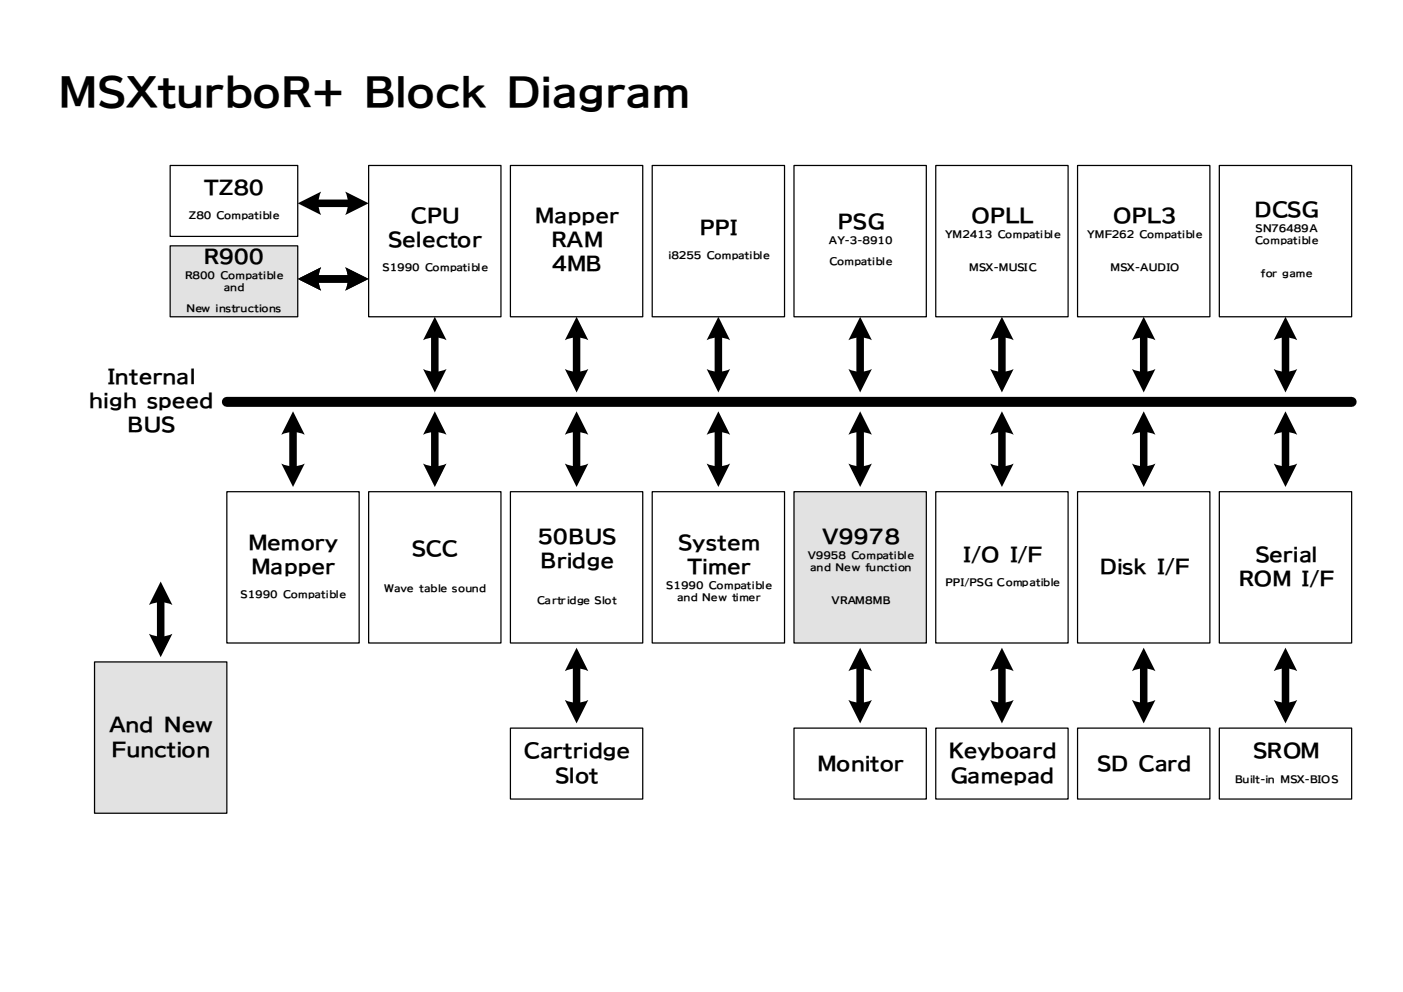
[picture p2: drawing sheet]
<svg xmlns="http://www.w3.org/2000/svg" width="297mm" height="210mm" viewBox="0 0 297 210" stroke-linecap="round" stroke-linejoin="round" font-family="sans-serif">
<path d="M36 35h27v15h-27z" fill="none" stroke="#000" stroke-width=".26"/>
<path d="M36 52h27v15h-27z" fill-rule="evenodd" fill="#f2dcda"/>
<path d="M36 52h27v15h-27z" fill="none" stroke="#000" stroke-width=".26"/>
<path d="M78 35h28v32h-28z" fill-rule="evenodd" fill="#fff"/>
<path d="M78 35h28v32h-28z" fill="none" stroke="#000" stroke-width=".26"/>
<path d="M66.7 59h7.5M66.7 43h7.5M92 70.7v8.6M122 70.7v8.6" fill="none" stroke="#000" stroke-width="1.6"/>
<g fill="#000">
<path d="M63 59l5-2.5a5.5 5.5 0 0 0 0 5z" fill-rule="evenodd"/>
<path d="M63 43l5-2.5a5.5 5.5 0 0 0 0 5z" fill-rule="evenodd"/>
<path d="M63 59l5-2.5a5.5 5.5 0 0 0 0 5z" fill-rule="evenodd"/>
<path d="M73 56.5l5 2.5-5 2.5a5.5 5.5 0 0 0 0-5z" fill-rule="evenodd"/>
<path d="M73 40.5l5 2.5-5 2.5a5.5 5.5 0 0 0 0-5z" fill-rule="evenodd"/>
<path d="M73 56.5l5 2.5-5 2.5a5.5 5.5 0 0 0 0-5z" fill-rule="evenodd"/>
<path d="M92 67l2.5 5a5.5 5.5 0 0 0-5 0z" fill-rule="evenodd"/>
<path d="M122 67l2.5 5a5.5 5.5 0 0 0-5 0z" fill-rule="evenodd"/>
<path d="M89.5 78a5.5 5.5 0 0 0 5 0l-2.5 5z" fill-rule="evenodd"/>
<path d="M119.5 78a5.5 5.5 0 0 0 5 0l-2.5 5z" fill-rule="evenodd"/>
</g>
<path d="M48 85h238" fill="none" stroke="#000" stroke-width="2.1"/>
<path d="M108 35h28v32h-28z" fill-rule="evenodd" fill="#fff"/>
<path d="M108 35h28v32h-28z" fill="none" stroke="#000" stroke-width=".26"/>
<path d="M152 70.7v8.6" fill="none" stroke="#000" stroke-width="1.6"/>
<g fill="#000">
<path d="M152 67l2.5 5a5.5 5.5 0 0 0-5 0z" fill-rule="evenodd"/>
<path d="M149.5 78a5.5 5.5 0 0 0 5 0l-2.5 5z" fill-rule="evenodd"/>
</g>
<path d="M138 35h28v32h-28z" fill-rule="evenodd" fill="#fff"/>
<path d="M138 35h28v32h-28z" fill="none" stroke="#000" stroke-width=".26"/>
<path d="M182 70.7v8.6" fill="none" stroke="#000" stroke-width="1.6"/>
<g fill="#000">
<path d="M182 67l2.5 5a5.5 5.5 0 0 0-5 0z" fill-rule="evenodd"/>
<path d="M179.5 78a5.5 5.5 0 0 0 5 0l-2.5 5z" fill-rule="evenodd"/>
</g>
<path d="M168 35h28v32h-28z" fill-rule="evenodd" fill="#fff"/>
<path d="M168 35h28v32h-28z" fill="none" stroke="#000" stroke-width=".26"/>
<path d="M212 70.7v8.6" fill="none" stroke="#000" stroke-width="1.6"/>
<g fill="#000">
<path d="M212 67l2.5 5a5.5 5.5 0 0 0-5 0z" fill-rule="evenodd"/>
<path d="M209.5 78a5.5 5.5 0 0 0 5 0l-2.5 5z" fill-rule="evenodd"/>
</g>
<path d="M198 35h28v32h-28z" fill-rule="evenodd" fill="#fff"/>
<path d="M198 35h28v32h-28z" fill="none" stroke="#000" stroke-width=".26"/>
<path d="M242 70.7v8.6" fill="none" stroke="#000" stroke-width="1.6"/>
<g fill="#000">
<path d="M242 67l2.5 5a5.5 5.5 0 0 0-5 0z" fill-rule="evenodd"/>
<path d="M239.5 78a5.5 5.5 0 0 0 5 0l-2.5 5z" fill-rule="evenodd"/>
</g>
<path d="M228 35h28v32h-28z" fill-rule="evenodd" fill="#fff"/>
<path d="M228 35h28v32h-28z" fill="none" stroke="#000" stroke-width=".26"/>
<path d="M272 70.7v8.6" fill="none" stroke="#000" stroke-width="1.6"/>
<g fill="#000">
<path d="M272 67l2.5 5a5.5 5.5 0 0 0-5 0z" fill-rule="evenodd"/>
<path d="M269.5 78a5.5 5.5 0 0 0 5 0l-2.5 5z" fill-rule="evenodd"/>
</g>
<path d="M258 35h28v32h-28z" fill-rule="evenodd" fill="#fff"/>
<path d="M258 35h28v32h-28z" fill="none" stroke="#000" stroke-width=".26"/>
<path d="M182 90.7v8.6" fill="none" stroke="#000" stroke-width="1.6"/>
<g fill="#000">
<path d="M182 87l2.5 5a5.5 5.5 0 0 0-5 0z" fill-rule="evenodd"/>
<path d="M179.5 98a5.5 5.5 0 0 0 5 0l-2.5 5z" fill-rule="evenodd"/>
</g>
<path d="M168 104h28v32h-28z" fill-rule="evenodd" fill="#f2dcda"/>
<path d="M168 104h28v32h-28z" fill="none" stroke="#000" stroke-width=".26"/>
<path d="M122 90.7v8.6" fill="none" stroke="#000" stroke-width="1.6"/>
<g fill="#000">
<path d="M122 87l2.5 5a5.5 5.5 0 0 0-5 0z" fill-rule="evenodd"/>
<path d="M119.5 98a5.5 5.5 0 0 0 5 0l-2.5 5z" fill-rule="evenodd"/>
</g>
<path d="M108 104h28v32h-28z" fill-rule="evenodd" fill="#fff"/>
<path d="M108 104h28v32h-28z" fill="none" stroke="#000" stroke-width=".26"/>
<path d="M152 90.7v8.6" fill="none" stroke="#000" stroke-width="1.6"/>
<g fill="#000">
<path d="M152 87l2.5 5a5.5 5.5 0 0 0-5 0z" fill-rule="evenodd"/>
<path d="M149.5 98a5.5 5.5 0 0 0 5 0l-2.5 5z" fill-rule="evenodd"/>
</g>
<path d="M138 104h28v32h-28z" fill-rule="evenodd" fill="#fff"/>
<path d="M138 104h28v32h-28z" fill="none" stroke="#000" stroke-width=".26"/>
<path d="M212 90.7v8.6" fill="none" stroke="#000" stroke-width="1.6"/>
<g fill="#000">
<path d="M212 87l2.5 5a5.5 5.5 0 0 0-5 0z" fill-rule="evenodd"/>
<path d="M209.5 98a5.5 5.5 0 0 0 5 0l-2.5 5z" fill-rule="evenodd"/>
</g>
<path d="M198 104h28v32h-28z" fill-rule="evenodd" fill="#fff"/>
<path d="M198 104h28v32h-28z" fill="none" stroke="#000" stroke-width=".26"/>
<path d="M212 140.7v8.5" fill="none" stroke="#000" stroke-width="1.6"/>
<g fill="#000">
<path d="M212 137l2.5 5a5.5 5.5 0 0 0-5 0z" fill-rule="evenodd"/>
<path d="M209.5 148a5.5 5.5 0 0 0 5 0l-2.5 5z" fill-rule="evenodd"/>
</g>
<path d="M198 154h28v15h-28z" fill-rule="evenodd" fill="#fff"/>
<path d="M198 154h28v15h-28z" fill="none" stroke="#000" stroke-width=".26"/>
<path d="M182 140.7v8.5" fill="none" stroke="#000" stroke-width="1.6"/>
<g fill="#000">
<path d="M182 137l2.5 5a5.5 5.5 0 0 0-5 0z" fill-rule="evenodd"/>
<path d="M179.5 148a5.5 5.5 0 0 0 5 0l-2.5 5z" fill-rule="evenodd"/>
</g>
<path d="M168 154h28v15h-28z" fill-rule="evenodd" fill="#fff"/>
<path d="M168 154h28v15h-28z" fill="none" stroke="#000" stroke-width=".26"/>
<path d="M122 140.7v8.5" fill="none" stroke="#000" stroke-width="1.6"/>
<g fill="#000">
<path d="M122 137l2.5 5a5.5 5.5 0 0 0-5 0z" fill-rule="evenodd"/>
<path d="M119.5 148a5.5 5.5 0 0 0 5 0l-2.5 5z" fill-rule="evenodd"/>
</g>
<path d="M108 154h28v15h-28z" fill-rule="evenodd" fill="#fff"/>
<path d="M108 154h28v15h-28z" fill="none" stroke="#000" stroke-width=".26"/>
<path d="M242 90.7v8.6" fill="none" stroke="#000" stroke-width="1.6"/>
<g fill="#000">
<path d="M242 87l2.5 5a5.5 5.5 0 0 0-5 0z" fill-rule="evenodd"/>
<path d="M239.5 98a5.5 5.5 0 0 0 5 0l-2.5 5z" fill-rule="evenodd"/>
</g>
<path d="M228 104h28v32h-28z" fill-rule="evenodd" fill="#fff"/>
<path d="M228 104h28v32h-28z" fill="none" stroke="#000" stroke-width=".26"/>
<path d="M272 90.7v8.6" fill="none" stroke="#000" stroke-width="1.6"/>
<g fill="#000">
<path d="M272 87l2.5 5a5.5 5.5 0 0 0-5 0z" fill-rule="evenodd"/>
<path d="M269.5 98a5.5 5.5 0 0 0 5 0l-2.5 5z" fill-rule="evenodd"/>
</g>
<path d="M258 104h28v32h-28z" fill-rule="evenodd" fill="#fff"/>
<path d="M258 104h28v32h-28z" fill="none" stroke="#000" stroke-width=".26"/>
<path d="M242 140.7v8.5" fill="none" stroke="#000" stroke-width="1.6"/>
<g fill="#000">
<path d="M242 137l2.5 5a5.5 5.5 0 0 0-5 0z" fill-rule="evenodd"/>
<path d="M239.5 148a5.5 5.5 0 0 0 5 0l-2.5 5z" fill-rule="evenodd"/>
</g>
<path d="M228 154h28v15h-28z" fill-rule="evenodd" fill="#fff"/>
<path d="M228 154h28v15h-28z" fill="none" stroke="#000" stroke-width=".26"/>
<path d="M272 140.7v8.5" fill="none" stroke="#000" stroke-width="1.6"/>
<g fill="#000">
<path d="M272 137l2.5 5a5.5 5.5 0 0 0-5 0z" fill-rule="evenodd"/>
<path d="M269.5 148a5.5 5.5 0 0 0 5 0l-2.5 5z" fill-rule="evenodd"/>
</g>
<path d="M258 154h28v15h-28z" fill-rule="evenodd" fill="#fff"/>
<path d="M258 154h28v15h-28z" fill="none" stroke="#000" stroke-width=".26"/>
<path d="M92 90.7v8.6" fill="none" stroke="#000" stroke-width="1.6"/>
<g fill="#000">
<path d="M92 87l2.5 5a5.5 5.5 0 0 0-5 0z" fill-rule="evenodd"/>
<path d="M89.5 98a5.5 5.5 0 0 0 5 0l-2.5 5z" fill-rule="evenodd"/>
</g>
<path d="M78 104h28v32h-28z" fill-rule="evenodd" fill="#fff"/>
<path d="M78 104h28v32h-28z" fill="none" stroke="#000" stroke-width=".26"/>
<path d="M62 90.7v8.6" fill="none" stroke="#000" stroke-width="1.6"/>
<g fill="#000">
<path d="M62 87l2.5 5a5.5 5.5 0 0 0-5 0z" fill-rule="evenodd"/>
<path d="M59.5 98a5.5 5.5 0 0 0 5 0l-2.5 5z" fill-rule="evenodd"/>
</g>
<path d="M48 104h28v32h-28z" fill-rule="evenodd" fill="#fff"/>
<path d="M48 104h28v32h-28z" fill="none" stroke="#000" stroke-width=".26"/>
<path d="M34 126.7v8.6" fill="none" stroke="#000" stroke-width="1.6"/>
<g fill="#000">
<path d="M34 123l2.5 5a5.5 5.5 0 0 0-5 0z" fill-rule="evenodd"/>
<path d="M31.5 134a5.5 5.5 0 0 0 5 0l-2.5 5z" fill-rule="evenodd"/>
</g>
<path d="M20 140h28v32h-28z" fill-rule="evenodd" fill="#f2dcda"/>
<path d="M20 140h28v32h-28z" fill="none" stroke="#000" stroke-width=".26"/>
<text font-size="8.5" x="12.4" y="22.6">MSXturboR+ Block Diagram</text>
<g font-size="4.2">
<text x="43.1" y="41.3">TZ80</text>
<text x="86.9" y="47.2">CPU</text>
<text x="113.3" y="47.2">Mapper</text>
<text x="205.6" y="47.2">OPLL</text>
<text x="235.5" y="47.2">OPL3</text>
<text x="265.4" y="46">DCSG</text>
<text x="82.2" y="52.3">Selector</text>
<text x="116.7" y="52.3">RAM</text>
<text x="148.1" y="49.8">PPI</text>
<text x="177.3" y="48.5">PSG</text>
<text x="43.1" y="55.8">R900</text>
<text x="116.8" y="57.4">4MB</text>
<text x="22.7" y="81.3">Internal</text>
<text x="18.9" y="86.4">high speed</text>
<text x="27" y="91.5">BUS</text>
<text x="52.6" y="116.3">Memory</text>
<text x="87.2" y="117.6">SCC</text>
<text x="113.8" y="115.1">50BUS</text>
<text x="143.5" y="116.3">System</text>
<text x="174" y="115.1">V9978</text>
<text x="203.8" y="118.9">I/O I/F</text>
<text x="265.6" y="118.9">Serial</text>
<text x="53.2" y="121.4">Mapper</text>
<text x="114.4" y="120.1">Bridge</text>
<text x="145.4" y="121.4">Timer</text>
<text x="232.7" y="121.4">Disk I/F</text>
<text x="262.1" y="124">ROM I/F</text>
<text x="23.1" y="154.9">And New</text>
<text x="23.6" y="160">Function</text>
<text x="110.9" y="160.4">Cartridge</text>
<text x="200.8" y="160.4">Keyboard</text>
<text x="265.2" y="160.4">SROM</text>
<text x="117.5" y="165.5">Slot</text>
<text x="173" y="163">Monitor</text>
<text x="201.2" y="165.5">Gamepad</text>
<text x="232.2" y="163">SD Card</text>
</g>
<g font-size="2.1">
<text x="40" y="46.4">Z80 Compatible</text>
<text x="175.4" y="51.7">AY-3-8910</text>
<text x="200" y="50.4">YM2413 Compatible</text>
<text x="230" y="50.4">YMF262 Compatible</text>
<text x="265.6" y="51.7">Compatible</text>
<text x="265.7" y="49.2">SN76489A</text>
<text x="39.2" y="58.9">R800 Compatible</text>
<text x="80.9" y="57.4">S1990 Compatible</text>
<text x="141.4" y="54.9">i8255 Compatible</text>
<text x="175.5" y="56.2">Compatible</text>
<text x="205.1" y="57.4">MSX-MUSIC</text>
<text x="235" y="57.4">MSX-AUDIO</text>
<text x="266.8" y="58.7">for game</text>
<text x="39.5" y="65.9">New instructions</text>
<text x="47.4" y="61.5">and</text>
<text x="170.9" y="118.2">V9958 Compatible</text>
<text x="81.3" y="125.2">Wave table sound</text>
<text x="141" y="124.6">S1990 Compatible</text>
<text x="171.5" y="120.8">and New function</text>
<text x="200" y="124">PPI/PSG Compatible</text>
<text x="50.9" y="126.5">S1990 Compatible</text>
<text x="113.6" y="127.8">Cartridge Slot</text>
<text x="143.3" y="127.1">and New timer</text>
<text x="175.9" y="127.8">VRAM8MB</text>
<text x="261.3" y="165.5">Built-in MSX-BIOS</text>
</g>
</svg>
